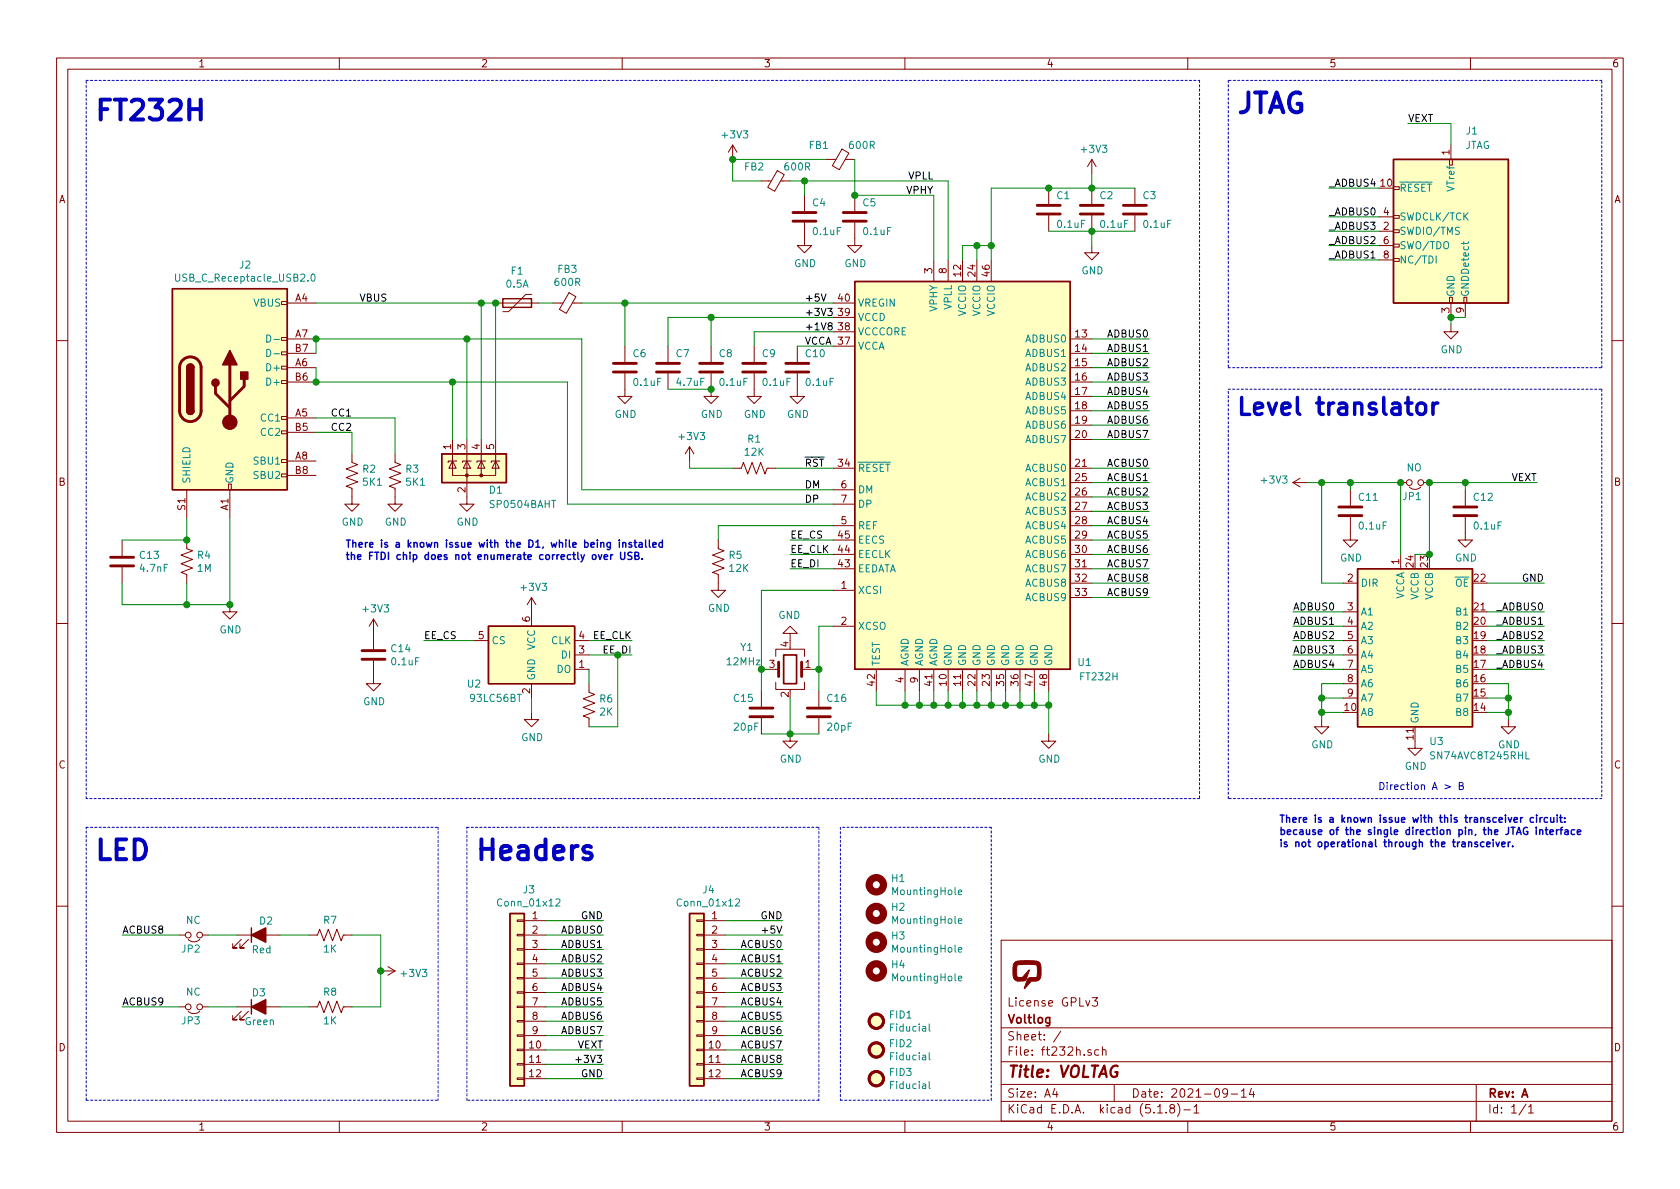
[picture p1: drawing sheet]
EESchema Schematic File Version 4
EELAYER 30 0
EELAYER END
$Descr A4 11693 8268
encoding utf-8
Sheet 1 1
Title "VOLTAG"
Date "2021-09-14"
Rev "A"
Comp "Voltlog"
Comment1 "License GPLv3"
Comment2 ""
Comment3 ""
Comment4 ""
$EndDescr
$Comp
L voltlog:USB_C_Receptacle_USB2.0 J2
U 1 1
P 1600 2700
F 0 "J2" H 1707 3567 50  0000 C CNN
F 1 "USB_C_Receptacle_USB2.0" H 1707 3476 50  0000 C CNN
F 2 "voltlog:TYPE-C-31-M-12" H 1750 2700 50  0001 C CNN
F 3 "https://www.usb.org/sites/default/files/documents/usb_type-c.zip" H 1750 2700 50  0001 C CNN
	1    1600 2700
	1    0    0    -1  
$EndComp
$Comp
L Device:Polyfuse F1
U 1 1
P 3600 2100
F 0 "F1" V 3375 2100 50  0000 C CNN
F 1 "0.5A" V 3466 2100 50  0000 C CNN
F 2 "Fuse:Fuse_0603_1608Metric" H 3650 1900 50  0001 L CNN
F 3 "~" H 3600 2100 50  0001 C CNN
	1    3600 2100
	0    1    1    0   
$EndComp
$Comp
L Device:R_US R2
U 1 1
P 2450 3300
F 0 "R2" H 2518 3346 50  0000 L CNN
F 1 "5K1" H 2518 3255 50  0000 L CNN
F 2 "Resistor_SMD:R_0603_1608Metric" V 2490 3290 50  0001 C CNN
F 3 "~" H 2450 3300 50  0001 C CNN
	1    2450 3300
	1    0    0    -1  
$EndComp
$Comp
L Device:R_US R3
U 1 1
P 2750 3300
F 0 "R3" H 2818 3346 50  0000 L CNN
F 1 "5K1" H 2818 3255 50  0000 L CNN
F 2 "Resistor_SMD:R_0603_1608Metric" V 2790 3290 50  0001 C CNN
F 3 "~" H 2750 3300 50  0001 C CNN
	1    2750 3300
	1    0    0    -1  
$EndComp
$Comp
L Device:R_US R4
U 1 1
P 1300 3900
F 0 "R4" H 1368 3946 50  0000 L CNN
F 1 "1M" H 1368 3855 50  0000 L CNN
F 2 "Resistor_SMD:R_1206_3216Metric" V 1340 3890 50  0001 C CNN
F 3 "~" H 1300 3900 50  0001 C CNN
	1    1300 3900
	1    0    0    -1  
$EndComp
$Comp
L Device:C C13
U 1 1
P 850 3900
F 0 "C13" H 965 3946 50  0000 L CNN
F 1 "4.7nF" H 965 3855 50  0000 L CNN
F 2 "Capacitor_SMD:C_1206_3216Metric" H 888 3750 50  0001 C CNN
F 3 "~" H 850 3900 50  0001 C CNN
	1    850  3900
	1    0    0    -1  
$EndComp
$Comp
L Power_Protection:SP0504BAHT D1
U 1 1
P 3250 3250
F 0 "D1" H 3400 3100 50  0000 L CNN
F 1 "SP0504BAHT" H 3400 3000 50  0000 L CNN
F 2 "Package_TO_SOT_SMD:SOT-23-5" H 3550 3200 50  0001 L CNN
F 3 "http://www.littelfuse.com/~/media/files/littelfuse/technical%20resources/documents/data%20sheets/sp05xxba.pdf" H 3375 3375 50  0001 C CNN
	1    3250 3250
	1    0    0    -1  
$EndComp
Wire Wire Line
	2450 3000 2450 3150
Wire Wire Line
	2200 2900 2750 2900
Wire Wire Line
	2750 2900 2750 3150
Wire Wire Line
	2200 2350 2200 2450
Wire Wire Line
	2200 2350 3250 2350
Connection ~ 2200 2350
Wire Wire Line
	2200 2550 2200 2650
Connection ~ 2200 2650
Wire Wire Line
	850  3750 1300 3750
Wire Wire Line
	1300 3750 1300 3600
Connection ~ 1300 3750
Wire Wire Line
	850  4050 850  4200
Wire Wire Line
	850  4200 1300 4200
Wire Wire Line
	1600 4200 1600 3600
Wire Wire Line
	1300 4050 1300 4200
Connection ~ 1300 4200
Wire Wire Line
	1300 4200 1600 4200
$Comp
L power:GND #PWR020
U 1 1
P 1600 4200
F 0 "#PWR020" H 1600 3950 50  0001 C CNN
F 1 "GND" H 1605 4027 50  0000 C CNN
F 2 "" H 1600 4200 50  0001 C CNN
F 3 "" H 1600 4200 50  0001 C CNN
	1    1600 4200
	1    0    0    -1  
$EndComp
Connection ~ 1600 4200
$Comp
L power:GND #PWR013
U 1 1
P 2450 3450
F 0 "#PWR013" H 2450 3200 50  0001 C CNN
F 1 "GND" H 2455 3277 50  0000 C CNN
F 2 "" H 2450 3450 50  0001 C CNN
F 3 "" H 2450 3450 50  0001 C CNN
	1    2450 3450
	1    0    0    -1  
$EndComp
$Comp
L power:GND #PWR014
U 1 1
P 2750 3450
F 0 "#PWR014" H 2750 3200 50  0001 C CNN
F 1 "GND" H 2755 3277 50  0000 C CNN
F 2 "" H 2750 3450 50  0001 C CNN
F 3 "" H 2750 3450 50  0001 C CNN
	1    2750 3450
	1    0    0    -1  
$EndComp
Text Label 5600 3400 0    50   ~ 0
DM
Text Label 5600 3500 0    50   ~ 0
DP
Text Label 2300 2900 0    50   ~ 0
CC1
Text Label 2300 3000 0    50   ~ 0
CC2
Wire Wire Line
	2200 3000 2450 3000
Text Label 2500 2100 0    50   ~ 0
VBUS
$Comp
L power:GND #PWR015
U 1 1
P 3250 3450
F 0 "#PWR015" H 3250 3200 50  0001 C CNN
F 1 "GND" H 3255 3277 50  0000 C CNN
F 2 "" H 3250 3450 50  0001 C CNN
F 3 "" H 3250 3450 50  0001 C CNN
	1    3250 3450
	1    0    0    -1  
$EndComp
Wire Wire Line
	3150 3050 3150 2650
Wire Wire Line
	3150 2650 2200 2650
Wire Wire Line
	3250 3050 3250 2350
Wire Wire Line
	3350 3050 3350 2100
Connection ~ 3350 2100
Wire Wire Line
	3350 2100 3450 2100
Wire Wire Line
	3450 3050 3450 2100
$Comp
L Memory_EEPROM:93LCxxBxxOT U2
U 1 1
P 3700 4550
F 0 "U2" H 3300 4350 50  0000 C CNN
F 1 "93LC56BT" H 3450 4250 50  0000 C CNN
F 2 "Package_TO_SOT_SMD:SOT-23-6" H 3700 4550 50  0001 C CNN
F 3 "http://ww1.microchip.com/downloads/en/DeviceDoc/20001749K.pdf" H 3700 4550 50  0001 C CNN
	1    3700 4550
	1    0    0    -1  
$EndComp
$Comp
L Device:R_US R6
U 1 1
P 4100 4900
F 0 "R6" H 4168 4946 50  0000 L CNN
F 1 "2K" H 4168 4855 50  0000 L CNN
F 2 "Resistor_SMD:R_0603_1608Metric" V 4140 4890 50  0001 C CNN
F 3 "~" H 4100 4900 50  0001 C CNN
	1    4100 4900
	1    0    0    -1  
$EndComp
Wire Wire Line
	4100 4650 4100 4750
Wire Wire Line
	4100 5050 4300 5050
Wire Wire Line
	5500 3950 5800 3950
$Comp
L power:GND #PWR024
U 1 1
P 3700 4950
F 0 "#PWR024" H 3700 4700 50  0001 C CNN
F 1 "GND" H 3705 4777 50  0000 C CNN
F 2 "" H 3700 4950 50  0001 C CNN
F 3 "" H 3700 4950 50  0001 C CNN
	1    3700 4950
	1    0    0    -1  
$EndComp
Wire Wire Line
	3700 4850 3700 4950
$Comp
L Device:R_US R5
U 1 1
P 5000 3900
F 0 "R5" H 5068 3946 50  0000 L CNN
F 1 "12K" H 5068 3855 50  0000 L CNN
F 2 "Resistor_SMD:R_0603_1608Metric" V 5040 3890 50  0001 C CNN
F 3 "~" H 5000 3900 50  0001 C CNN
	1    5000 3900
	1    0    0    -1  
$EndComp
$Comp
L Device:R_US R1
U 1 1
P 5250 3250
F 0 "R1" V 5045 3250 50  0000 C CNN
F 1 "12K" V 5136 3250 50  0000 C CNN
F 2 "Resistor_SMD:R_0603_1608Metric" V 5290 3240 50  0001 C CNN
F 3 "~" H 5250 3250 50  0001 C CNN
	1    5250 3250
	0    1    1    0   
$EndComp
Wire Wire Line
	4100 4450 4400 4450
Wire Wire Line
	4100 4550 4300 4550
Wire Wire Line
	4300 5050 4300 4550
Connection ~ 4300 4550
Wire Wire Line
	4300 4550 4400 4550
Wire Wire Line
	2950 4450 3300 4450
Text Label 4400 4450 2    50   ~ 0
EE_CLK
Text Label 4400 4550 2    50   ~ 0
EE_DI
Text Label 2950 4450 0    50   ~ 0
EE_CS
Wire Wire Line
	5500 3850 5800 3850
Wire Wire Line
	5500 3750 5800 3750
Text Label 5500 3750 0    50   ~ 0
EE_CS
Text Label 5500 3850 0    50   ~ 0
EE_CLK
Text Label 5500 3950 0    50   ~ 0
EE_DI
$Comp
L power:GND #PWR019
U 1 1
P 5000 4050
F 0 "#PWR019" H 5000 3800 50  0001 C CNN
F 1 "GND" H 5005 3877 50  0000 C CNN
F 2 "" H 5000 4050 50  0001 C CNN
F 3 "" H 5000 4050 50  0001 C CNN
	1    5000 4050
	1    0    0    -1  
$EndComp
$Comp
L Device:C C14
U 1 1
P 2600 4550
F 0 "C14" H 2715 4596 50  0000 L CNN
F 1 "0.1uF" H 2715 4505 50  0000 L CNN
F 2 "Capacitor_SMD:C_0603_1608Metric" H 2638 4400 50  0001 C CNN
F 3 "~" H 2600 4550 50  0001 C CNN
	1    2600 4550
	1    0    0    -1  
$EndComp
Wire Wire Line
	7300 4900 7300 4800
Wire Wire Line
	7200 4800 7200 4900
Connection ~ 7200 4900
Wire Wire Line
	7200 4900 7300 4900
Wire Wire Line
	7100 4800 7100 4900
Connection ~ 7100 4900
Wire Wire Line
	7100 4900 7200 4900
Wire Wire Line
	7000 4800 7000 4900
Connection ~ 7000 4900
Wire Wire Line
	7000 4900 7100 4900
Wire Wire Line
	6900 4800 6900 4900
Connection ~ 6900 4900
Wire Wire Line
	6900 4900 7000 4900
Wire Wire Line
	6800 4800 6800 4900
Connection ~ 6800 4900
Wire Wire Line
	6800 4900 6900 4900
Wire Wire Line
	6700 4800 6700 4900
Connection ~ 6700 4900
Wire Wire Line
	6700 4900 6800 4900
Wire Wire Line
	6600 4800 6600 4900
Connection ~ 6600 4900
Wire Wire Line
	6600 4900 6700 4900
Wire Wire Line
	6500 4800 6500 4900
Connection ~ 6500 4900
Wire Wire Line
	6500 4900 6600 4900
Wire Wire Line
	6400 4800 6400 4900
Connection ~ 6400 4900
Wire Wire Line
	6400 4900 6500 4900
Wire Wire Line
	6300 4800 6300 4900
Wire Wire Line
	6300 4900 6400 4900
$Comp
L power:GND #PWR027
U 1 1
P 7300 5100
F 0 "#PWR027" H 7300 4850 50  0001 C CNN
F 1 "GND" H 7305 4927 50  0000 C CNN
F 2 "" H 7300 5100 50  0001 C CNN
F 3 "" H 7300 5100 50  0001 C CNN
	1    7300 5100
	1    0    0    -1  
$EndComp
Wire Wire Line
	7300 4900 7300 5100
Connection ~ 7300 4900
Wire Wire Line
	5800 4350 5700 4350
$Comp
L power:GND #PWR023
U 1 1
P 5500 5100
F 0 "#PWR023" H 5500 4850 50  0001 C CNN
F 1 "GND" H 5505 4927 50  0000 C CNN
F 2 "" H 5500 5100 50  0001 C CNN
F 3 "" H 5500 5100 50  0001 C CNN
	1    5500 5100
	1    0    0    -1  
$EndComp
$Comp
L Device:LED_ALT D3
U 1 1
P 1800 7000
F 0 "D3" H 1750 7100 50  0000 L CNN
F 1 "Green" H 1700 6900 50  0000 L CNN
F 2 "LED_SMD:LED_0603_1608Metric" H 1800 7000 50  0001 C CNN
F 3 "~" H 1800 7000 50  0001 C CNN
	1    1800 7000
	1    0    0    -1  
$EndComp
$Comp
L Device:LED_ALT D2
U 1 1
P 1800 6500
F 0 "D2" H 1800 6600 50  0000 L CNN
F 1 "Red" H 1750 6400 50  0000 L CNN
F 2 "LED_SMD:LED_0603_1608Metric" H 1800 6500 50  0001 C CNN
F 3 "~" H 1800 6500 50  0001 C CNN
	1    1800 6500
	1    0    0    -1  
$EndComp
$Comp
L Device:R_US R8
U 1 1
P 2300 7000
F 0 "R8" V 2400 6950 50  0000 L CNN
F 1 "1K" V 2200 6950 50  0000 L CNN
F 2 "Resistor_SMD:R_0603_1608Metric" V 2340 6990 50  0001 C CNN
F 3 "~" H 2300 7000 50  0001 C CNN
	1    2300 7000
	0    -1   -1   0   
$EndComp
$Comp
L Device:R_US R7
U 1 1
P 2300 6500
F 0 "R7" V 2400 6450 50  0000 L CNN
F 1 "1K" V 2200 6450 50  0000 L CNN
F 2 "Resistor_SMD:R_0603_1608Metric" V 2340 6490 50  0001 C CNN
F 3 "~" H 2300 6500 50  0001 C CNN
	1    2300 6500
	0    -1   -1   0   
$EndComp
$Comp
L Connector:Conn_ARM_JTAG_SWD_10 J1
U 1 1
P 10100 1600
F 0 "J1" H 10000 2300 50  0000 R CNN
F 1 "JTAG" H 10000 2200 50  0000 R CNN
F 2 "voltlog:PinHeader_IDC_2x05_P1.27mm" H 10100 1600 50  0001 C CNN
F 3 "http://infocenter.arm.com/help/topic/com.arm.doc.ddi0314h/DDI0314H_coresight_components_trm.pdf" V 9750 350 50  0001 C CNN
	1    10100 1600
	-1   0    0    -1  
$EndComp
Wire Wire Line
	2200 2100 3350 2100
Connection ~ 3450 2100
$Comp
L Device:Ferrite_Bead_Small FB3
U 1 1
P 3950 2100
F 0 "FB3" V 3713 2100 50  0000 C CNN
F 1 "600R" V 3804 2100 50  0000 C CNN
F 2 "Inductor_SMD:L_0603_1608Metric" V 3880 2100 50  0001 C CNN
F 3 "~" H 3950 2100 50  0001 C CNN
	1    3950 2100
	0    1    1    0   
$EndComp
Wire Wire Line
	3750 2100 3850 2100
$Comp
L Device:Jumper_NC_Small JP3
U 1 1
P 1350 7000
F 0 "JP3" H 1300 7100 50  0000 L CNN
F 1 "NC" H 1300 6900 50  0000 L CNN
F 2 "Jumper:SolderJumper-2_P1.3mm_Open_TrianglePad1.0x1.5mm" H 1350 7000 50  0001 C CNN
F 3 "~" H 1350 7000 50  0001 C CNN
	1    1350 7000
	-1   0    0    1   
$EndComp
$Comp
L Device:Jumper_NC_Small JP2
U 1 1
P 1350 6500
F 0 "JP2" H 1300 6600 50  0000 L CNN
F 1 "NC" H 1300 6400 50  0000 L CNN
F 2 "Jumper:SolderJumper-2_P1.3mm_Open_TrianglePad1.0x1.5mm" H 1350 6500 50  0001 C CNN
F 3 "~" H 1350 6500 50  0001 C CNN
	1    1350 6500
	-1   0    0    1   
$EndComp
Wire Wire Line
	5000 3750 5000 3650
Wire Wire Line
	5000 3650 5800 3650
Wire Wire Line
	5800 4100 5300 4100
$Comp
L voltlog:FT232H U1
U 1 1
P 6700 3300
F 0 "U1" H 7550 2000 50  0000 C CNN
F 1 "FT232H" H 7650 1900 50  0000 C CNN
F 2 "Package_QFP:LQFP-48_7x7mm_P0.5mm" H 6700 3300 50  0001 C CNN
F 3 "https://www.ftdichip.com/Support/Documents/DataSheets/ICs/DS_FT232H.pdf" H 6700 3300 50  0001 C CNN
	1    6700 3300
	1    0    0    -1  
$EndComp
Wire Wire Line
	6100 4800 6100 4900
Wire Wire Line
	6100 4900 6300 4900
Connection ~ 6300 4900
Text Label 5600 3250 0    50   ~ 0
~RST
Wire Wire Line
	1450 6500 1650 6500
Wire Wire Line
	1950 6500 2150 6500
Wire Wire Line
	2150 7000 1950 7000
Wire Wire Line
	1650 7000 1450 7000
Wire Wire Line
	850  6500 1250 6500
Wire Wire Line
	850  7000 1250 7000
Wire Wire Line
	2450 6500 2650 6500
Wire Wire Line
	2650 6500 2650 6750
Wire Wire Line
	2650 7000 2450 7000
Wire Wire Line
	8000 2350 7600 2350
Wire Wire Line
	8000 2450 7600 2450
Wire Wire Line
	8000 2550 7600 2550
Wire Wire Line
	8000 2650 7600 2650
Wire Wire Line
	8000 2750 7600 2750
Wire Wire Line
	8000 2850 7600 2850
Wire Wire Line
	8000 2950 7600 2950
Wire Wire Line
	8000 3050 7600 3050
Wire Wire Line
	8000 3250 7600 3250
Wire Wire Line
	8000 3350 7600 3350
Wire Wire Line
	8000 3450 7600 3450
Wire Wire Line
	8000 3550 7600 3550
Wire Wire Line
	8000 3650 7600 3650
Wire Wire Line
	8000 3750 7600 3750
Wire Wire Line
	8000 3850 7600 3850
Wire Wire Line
	8000 3950 7600 3950
Wire Wire Line
	8000 4050 7600 4050
Wire Wire Line
	8000 4150 7600 4150
Text Label 8000 4150 2    50   ~ 0
ACBUS9
Text Label 8000 4050 2    50   ~ 0
ACBUS8
Text Label 8000 3950 2    50   ~ 0
ACBUS7
Text Label 8000 3850 2    50   ~ 0
ACBUS6
Text Label 8000 3750 2    50   ~ 0
ACBUS5
Text Label 8000 3650 2    50   ~ 0
ACBUS4
Text Label 8000 3550 2    50   ~ 0
ACBUS3
Text Label 8000 3450 2    50   ~ 0
ACBUS2
Text Label 8000 3350 2    50   ~ 0
ACBUS1
Text Label 8000 3250 2    50   ~ 0
ACBUS0
Text Label 8000 3050 2    50   ~ 0
ADBUS7
Text Label 8000 2950 2    50   ~ 0
ADBUS6
Text Label 8000 2850 2    50   ~ 0
ADBUS5
Text Label 8000 2750 2    50   ~ 0
ADBUS4
Text Label 8000 2650 2    50   ~ 0
ADBUS3
Text Label 8000 2550 2    50   ~ 0
ADBUS2
Text Label 8000 2450 2    50   ~ 0
ADBUS1
Text Label 8000 2350 2    50   ~ 0
ADBUS0
Text Label 850  6500 0    50   ~ 0
ACBUS8
Text Label 850  7000 0    50   ~ 0
ACBUS9
$Comp
L voltlog:VOLTLOG_LOGO V1
U 1 1
P 7150 6750
F 0 "V1" H 7150 6620 60  0001 C CNN
F 1 "VOLTLOG_LOGO" H 7150 6880 60  0001 C CNN
F 2 "voltlog:voltlog_mask_3mm" H 7150 6750 50  0001 C CNN
F 3 "" H 7150 6750 50  0001 C CNN
	1    7150 6750
	1    0    0    -1  
$EndComp
$Comp
L Mechanical:Fiducial FID1
U 1 1
P 6100 7100
F 0 "FID1" H 6185 7146 50  0000 L CNN
F 1 "Fiducial" H 6185 7055 50  0000 L CNN
F 2 "Fiducial:Fiducial_0.5mm_Mask1mm" H 6100 7100 50  0001 C CNN
F 3 "~" H 6100 7100 50  0001 C CNN
	1    6100 7100
	1    0    0    -1  
$EndComp
$Comp
L Mechanical:Fiducial FID2
U 1 1
P 6100 7300
F 0 "FID2" H 6185 7346 50  0000 L CNN
F 1 "Fiducial" H 6185 7255 50  0000 L CNN
F 2 "Fiducial:Fiducial_0.5mm_Mask1mm" H 6100 7300 50  0001 C CNN
F 3 "~" H 6100 7300 50  0001 C CNN
	1    6100 7300
	1    0    0    -1  
$EndComp
$Comp
L Mechanical:Fiducial FID3
U 1 1
P 6100 7500
F 0 "FID3" H 6185 7546 50  0000 L CNN
F 1 "Fiducial" H 6185 7455 50  0000 L CNN
F 2 "Fiducial:Fiducial_0.5mm_Mask1mm" H 6100 7500 50  0001 C CNN
F 3 "~" H 6100 7500 50  0001 C CNN
	1    6100 7500
	1    0    0    -1  
$EndComp
$Comp
L Mechanical:MountingHole H1
U 1 1
P 6100 6150
F 0 "H1" H 6200 6196 50  0000 L CNN
F 1 "MountingHole" H 6200 6105 50  0000 L CNN
F 2 "MountingHole:MountingHole_3.2mm_M3_DIN965_Pad" H 6100 6150 50  0001 C CNN
F 3 "~" H 6100 6150 50  0001 C CNN
	1    6100 6150
	1    0    0    -1  
$EndComp
$Comp
L Mechanical:MountingHole H2
U 1 1
P 6100 6350
F 0 "H2" H 6200 6396 50  0000 L CNN
F 1 "MountingHole" H 6200 6305 50  0000 L CNN
F 2 "MountingHole:MountingHole_3.2mm_M3_DIN965_Pad" H 6100 6350 50  0001 C CNN
F 3 "~" H 6100 6350 50  0001 C CNN
	1    6100 6350
	1    0    0    -1  
$EndComp
$Comp
L Mechanical:MountingHole H3
U 1 1
P 6100 6550
F 0 "H3" H 6200 6596 50  0000 L CNN
F 1 "MountingHole" H 6200 6505 50  0000 L CNN
F 2 "MountingHole:MountingHole_3.2mm_M3_DIN965_Pad" H 6100 6550 50  0001 C CNN
F 3 "~" H 6100 6550 50  0001 C CNN
	1    6100 6550
	1    0    0    -1  
$EndComp
$Comp
L Mechanical:MountingHole H4
U 1 1
P 6100 6750
F 0 "H4" H 6200 6796 50  0000 L CNN
F 1 "MountingHole" H 6200 6705 50  0000 L CNN
F 2 "MountingHole:MountingHole_3.2mm_M3_DIN965_Pad" H 6100 6750 50  0001 C CNN
F 3 "~" H 6100 6750 50  0001 C CNN
	1    6100 6750
	1    0    0    -1  
$EndComp
Connection ~ 3250 2350
Connection ~ 3150 2650
$Comp
L Device:C C1
U 1 1
P 7300 1450
F 0 "C1" H 7350 1550 50  0000 L CNN
F 1 "0.1uF" H 7350 1350 50  0000 L CNN
F 2 "Capacitor_SMD:C_0603_1608Metric" H 7338 1300 50  0001 C CNN
F 3 "~" H 7300 1450 50  0001 C CNN
	1    7300 1450
	1    0    0    -1  
$EndComp
$Comp
L Device:C C7
U 1 1
P 4650 2550
F 0 "C7" H 4700 2650 50  0000 L CNN
F 1 "4.7uF" H 4700 2450 50  0000 L CNN
F 2 "Capacitor_SMD:C_0603_1608Metric" H 4688 2400 50  0001 C CNN
F 3 "~" H 4650 2550 50  0001 C CNN
	1    4650 2550
	1    0    0    -1  
$EndComp
$Comp
L Device:C C10
U 1 1
P 5550 2550
F 0 "C10" H 5600 2650 50  0000 L CNN
F 1 "0.1uF" H 5600 2450 50  0000 L CNN
F 2 "Capacitor_SMD:C_0603_1608Metric" H 5588 2400 50  0001 C CNN
F 3 "~" H 5550 2550 50  0001 C CNN
	1    5550 2550
	1    0    0    -1  
$EndComp
$Comp
L power:GND #PWR010
U 1 1
P 5550 2700
F 0 "#PWR010" H 5550 2450 50  0001 C CNN
F 1 "GND" H 5555 2527 50  0000 C CNN
F 2 "" H 5550 2700 50  0001 C CNN
F 3 "" H 5550 2700 50  0001 C CNN
	1    5550 2700
	1    0    0    -1  
$EndComp
Wire Wire Line
	5800 2400 5550 2400
Text Label 5600 2400 0    50   ~ 0
VCCA
$Comp
L Device:C C9
U 1 1
P 5250 2550
F 0 "C9" H 5300 2650 50  0000 L CNN
F 1 "0.1uF" H 5300 2450 50  0000 L CNN
F 2 "Capacitor_SMD:C_0603_1608Metric" H 5288 2400 50  0001 C CNN
F 3 "~" H 5250 2550 50  0001 C CNN
	1    5250 2550
	1    0    0    -1  
$EndComp
Wire Wire Line
	5250 2400 5250 2300
Wire Wire Line
	5250 2300 5800 2300
$Comp
L power:GND #PWR09
U 1 1
P 5250 2700
F 0 "#PWR09" H 5250 2450 50  0001 C CNN
F 1 "GND" H 5255 2527 50  0000 C CNN
F 2 "" H 5250 2700 50  0001 C CNN
F 3 "" H 5250 2700 50  0001 C CNN
	1    5250 2700
	1    0    0    -1  
$EndComp
$Comp
L Device:C C2
U 1 1
P 7600 1450
F 0 "C2" H 7650 1550 50  0000 L CNN
F 1 "0.1uF" H 7650 1350 50  0000 L CNN
F 2 "Capacitor_SMD:C_0603_1608Metric" H 7638 1300 50  0001 C CNN
F 3 "~" H 7600 1450 50  0001 C CNN
	1    7600 1450
	1    0    0    -1  
$EndComp
$Comp
L Device:C C3
U 1 1
P 7900 1450
F 0 "C3" H 7950 1550 50  0000 L CNN
F 1 "0.1uF" H 7950 1350 50  0000 L CNN
F 2 "Capacitor_SMD:C_0603_1608Metric" H 7938 1300 50  0001 C CNN
F 3 "~" H 7900 1450 50  0001 C CNN
	1    7900 1450
	1    0    0    -1  
$EndComp
Wire Wire Line
	7300 1300 7600 1300
Wire Wire Line
	7900 1300 7600 1300
Connection ~ 7600 1300
Wire Wire Line
	7300 1600 7600 1600
Wire Wire Line
	7900 1600 7600 1600
Connection ~ 7600 1600
Text Label 5600 2100 0    50   ~ 0
+5V
$Comp
L Device:C C6
U 1 1
P 4350 2550
F 0 "C6" H 4400 2650 50  0000 L CNN
F 1 "0.1uF" H 4400 2450 50  0000 L CNN
F 2 "Capacitor_SMD:C_0603_1608Metric" H 4388 2400 50  0001 C CNN
F 3 "~" H 4350 2550 50  0001 C CNN
	1    4350 2550
	1    0    0    -1  
$EndComp
Wire Wire Line
	4350 2400 4350 2100
Connection ~ 4350 2100
Wire Wire Line
	4350 2100 5800 2100
$Comp
L power:GND #PWR07
U 1 1
P 4350 2700
F 0 "#PWR07" H 4350 2450 50  0001 C CNN
F 1 "GND" H 4355 2527 50  0000 C CNN
F 2 "" H 4350 2700 50  0001 C CNN
F 3 "" H 4350 2700 50  0001 C CNN
	1    4350 2700
	1    0    0    -1  
$EndComp
$Comp
L Device:C C8
U 1 1
P 4950 2550
F 0 "C8" H 5000 2650 50  0000 L CNN
F 1 "0.1uF" H 5000 2450 50  0000 L CNN
F 2 "Capacitor_SMD:C_0603_1608Metric" H 4988 2400 50  0001 C CNN
F 3 "~" H 4950 2550 50  0001 C CNN
	1    4950 2550
	1    0    0    -1  
$EndComp
Wire Wire Line
	5800 2200 4950 2200
Wire Wire Line
	4950 2200 4950 2400
Wire Wire Line
	4650 2700 4950 2700
$Comp
L power:GND #PWR08
U 1 1
P 4950 2700
F 0 "#PWR08" H 4950 2450 50  0001 C CNN
F 1 "GND" H 4955 2527 50  0000 C CNN
F 2 "" H 4950 2700 50  0001 C CNN
F 3 "" H 4950 2700 50  0001 C CNN
	1    4950 2700
	1    0    0    -1  
$EndComp
Connection ~ 4950 2700
Wire Wire Line
	4650 2400 4650 2200
Wire Wire Line
	4650 2200 4950 2200
Connection ~ 4950 2200
$Comp
L power:+3V3 #PWR011
U 1 1
P 4800 3200
F 0 "#PWR011" H 4800 3050 50  0001 C CNN
F 1 "+3V3" H 4815 3373 50  0000 C CNN
F 2 "" H 4800 3200 50  0001 C CNN
F 3 "" H 4800 3200 50  0001 C CNN
	1    4800 3200
	1    0    0    -1  
$EndComp
Text Label 5600 2200 0    50   ~ 0
+3V3
Wire Wire Line
	5400 3250 5800 3250
Wire Wire Line
	5100 3250 4800 3250
Wire Wire Line
	4800 3250 4800 3200
Wire Wire Line
	6700 1800 6700 1700
Wire Wire Line
	6700 1700 6800 1700
Wire Wire Line
	6900 1700 6900 1800
Wire Wire Line
	6800 1800 6800 1700
Connection ~ 6800 1700
Wire Wire Line
	6800 1700 6900 1700
Wire Wire Line
	6900 1700 6900 1300
Wire Wire Line
	6900 1300 7300 1300
Connection ~ 6900 1700
Connection ~ 7300 1300
$Comp
L power:GND #PWR05
U 1 1
P 7600 1700
F 0 "#PWR05" H 7600 1450 50  0001 C CNN
F 1 "GND" H 7605 1527 50  0000 C CNN
F 2 "" H 7600 1700 50  0001 C CNN
F 3 "" H 7600 1700 50  0001 C CNN
	1    7600 1700
	1    0    0    -1  
$EndComp
Wire Wire Line
	7600 1600 7600 1700
$Comp
L power:+3V3 #PWR02
U 1 1
P 7600 1200
F 0 "#PWR02" H 7600 1050 50  0001 C CNN
F 1 "+3V3" H 7615 1373 50  0000 C CNN
F 2 "" H 7600 1200 50  0001 C CNN
F 3 "" H 7600 1200 50  0001 C CNN
	1    7600 1200
	1    0    0    -1  
$EndComp
Wire Wire Line
	7600 1300 7600 1200
Text Label 5600 2300 0    50   ~ 0
+1V8
$Comp
L Device:Ferrite_Bead_Small FB1
U 1 1
P 5850 1100
F 0 "FB1" V 5750 950 50  0000 C CNN
F 1 "600R" V 5750 1250 50  0000 C CNN
F 2 "Inductor_SMD:L_0603_1608Metric" V 5780 1100 50  0001 C CNN
F 3 "~" H 5850 1100 50  0001 C CNN
	1    5850 1100
	0    1    1    0   
$EndComp
$Comp
L Device:Ferrite_Bead_Small FB2
U 1 1
P 5400 1250
F 0 "FB2" V 5300 1100 50  0000 C CNN
F 1 "600R" V 5300 1400 50  0000 C CNN
F 2 "Inductor_SMD:L_0603_1608Metric" V 5330 1250 50  0001 C CNN
F 3 "~" H 5400 1250 50  0001 C CNN
	1    5400 1250
	0    1    1    0   
$EndComp
$Comp
L Device:C C4
U 1 1
P 5600 1500
F 0 "C4" H 5650 1600 50  0000 L CNN
F 1 "0.1uF" H 5650 1400 50  0000 L CNN
F 2 "Capacitor_SMD:C_0603_1608Metric" H 5638 1350 50  0001 C CNN
F 3 "~" H 5600 1500 50  0001 C CNN
	1    5600 1500
	1    0    0    -1  
$EndComp
$Comp
L Device:C C5
U 1 1
P 5950 1500
F 0 "C5" H 6000 1600 50  0000 L CNN
F 1 "0.1uF" H 6000 1400 50  0000 L CNN
F 2 "Capacitor_SMD:C_0603_1608Metric" H 5988 1350 50  0001 C CNN
F 3 "~" H 5950 1500 50  0001 C CNN
	1    5950 1500
	1    0    0    -1  
$EndComp
$Comp
L power:GND #PWR03
U 1 1
P 5600 1650
F 0 "#PWR03" H 5600 1400 50  0001 C CNN
F 1 "GND" H 5605 1477 50  0000 C CNN
F 2 "" H 5600 1650 50  0001 C CNN
F 3 "" H 5600 1650 50  0001 C CNN
	1    5600 1650
	1    0    0    -1  
$EndComp
$Comp
L power:GND #PWR04
U 1 1
P 5950 1650
F 0 "#PWR04" H 5950 1400 50  0001 C CNN
F 1 "GND" H 5955 1477 50  0000 C CNN
F 2 "" H 5950 1650 50  0001 C CNN
F 3 "" H 5950 1650 50  0001 C CNN
	1    5950 1650
	1    0    0    -1  
$EndComp
Wire Wire Line
	6500 1800 6500 1350
Wire Wire Line
	6500 1350 5950 1350
Wire Wire Line
	5600 1350 5600 1250
Wire Wire Line
	5600 1250 6600 1250
Wire Wire Line
	6600 1250 6600 1800
Text Label 6500 1350 2    50   ~ 0
VPHY
Text Label 6500 1250 2    50   ~ 0
VPLL
Wire Wire Line
	5950 1100 5950 1350
Connection ~ 5950 1350
Wire Wire Line
	5500 1250 5600 1250
Connection ~ 5600 1250
Wire Wire Line
	5750 1100 5100 1100
Wire Wire Line
	5100 1100 5100 1250
Wire Wire Line
	5100 1250 5300 1250
$Comp
L power:+3V3 #PWR01
U 1 1
P 5100 1100
F 0 "#PWR01" H 5100 950 50  0001 C CNN
F 1 "+3V3" H 5115 1273 50  0000 C CNN
F 2 "" H 5100 1100 50  0001 C CNN
F 3 "" H 5100 1100 50  0001 C CNN
	1    5100 1100
	1    0    0    -1  
$EndComp
Connection ~ 5100 1100
$Comp
L power:GND #PWR022
U 1 1
P 2600 4700
F 0 "#PWR022" H 2600 4450 50  0001 C CNN
F 1 "GND" H 2605 4527 50  0000 C CNN
F 2 "" H 2600 4700 50  0001 C CNN
F 3 "" H 2600 4700 50  0001 C CNN
	1    2600 4700
	1    0    0    -1  
$EndComp
$Comp
L power:+3V3 #PWR021
U 1 1
P 2600 4400
F 0 "#PWR021" H 2600 4250 50  0001 C CNN
F 1 "+3V3" H 2615 4573 50  0000 C CNN
F 2 "" H 2600 4400 50  0001 C CNN
F 3 "" H 2600 4400 50  0001 C CNN
	1    2600 4400
	1    0    0    -1  
$EndComp
$Comp
L power:+3V3 #PWR018
U 1 1
P 3700 4250
F 0 "#PWR018" H 3700 4100 50  0001 C CNN
F 1 "+3V3" H 3715 4423 50  0000 C CNN
F 2 "" H 3700 4250 50  0001 C CNN
F 3 "" H 3700 4250 50  0001 C CNN
	1    3700 4250
	1    0    0    -1  
$EndComp
Wire Wire Line
	5450 6600 5050 6600
Wire Wire Line
	5450 6700 5050 6700
Wire Wire Line
	5450 6800 5050 6800
Wire Wire Line
	5450 6900 5050 6900
Wire Wire Line
	5450 7000 5050 7000
Wire Wire Line
	5450 7100 5050 7100
Wire Wire Line
	5450 7200 5050 7200
Wire Wire Line
	5450 7300 5050 7300
Wire Wire Line
	5450 7400 5050 7400
Wire Wire Line
	5450 7500 5050 7500
Text Label 5450 7500 2    50   ~ 0
ACBUS9
Text Label 5450 7400 2    50   ~ 0
ACBUS8
Text Label 5450 7300 2    50   ~ 0
ACBUS7
Text Label 5450 7200 2    50   ~ 0
ACBUS6
Text Label 5450 7100 2    50   ~ 0
ACBUS5
Text Label 5450 7000 2    50   ~ 0
ACBUS4
Text Label 5450 6900 2    50   ~ 0
ACBUS3
Text Label 5450 6800 2    50   ~ 0
ACBUS2
Text Label 5450 6700 2    50   ~ 0
ACBUS1
Text Label 5450 6600 2    50   ~ 0
ACBUS0
Wire Wire Line
	4200 7300 3800 7300
Wire Wire Line
	4200 7400 3800 7400
Wire Wire Line
	4200 7500 3800 7500
Text Label 4200 7500 2    50   ~ 0
GND
Text Label 4200 7400 2    50   ~ 0
+3V3
$Comp
L power:GND #PWR06
U 1 1
P 10100 2250
F 0 "#PWR06" H 10100 2000 50  0001 C CNN
F 1 "GND" H 10105 2077 50  0000 C CNN
F 2 "" H 10100 2250 50  0001 C CNN
F 3 "" H 10100 2250 50  0001 C CNN
	1    10100 2250
	1    0    0    -1  
$EndComp
Wire Wire Line
	10200 2200 10100 2200
Wire Wire Line
	10100 2250 10100 2200
Connection ~ 10100 2200
$Comp
L power:+3V3 #PWR029
U 1 1
P 2650 6750
F 0 "#PWR029" H 2650 6600 50  0001 C CNN
F 1 "+3V3" V 2665 6878 50  0000 L CNN
F 2 "" H 2650 6750 50  0001 C CNN
F 3 "" H 2650 6750 50  0001 C CNN
	1    2650 6750
	0    1    1    0   
$EndComp
Connection ~ 2650 6750
Wire Wire Line
	2650 6750 2650 7000
Wire Wire Line
	9250 1500 9600 1500
Text Label 9250 1500 0    50   ~ 0
_ADBUS0
Wire Wire Line
	4200 6500 3800 6500
Wire Wire Line
	4200 6600 3800 6600
Wire Wire Line
	4200 6700 3800 6700
Wire Wire Line
	4200 6800 3800 6800
Wire Wire Line
	4200 6900 3800 6900
Wire Wire Line
	4200 7000 3800 7000
Wire Wire Line
	4200 7100 3800 7100
Wire Wire Line
	4200 7200 3800 7200
Text Label 4200 7200 2    50   ~ 0
ADBUS7
Text Label 4200 7100 2    50   ~ 0
ADBUS6
Text Label 4200 7000 2    50   ~ 0
ADBUS5
Text Label 4200 6900 2    50   ~ 0
ADBUS4
Text Label 4200 6800 2    50   ~ 0
ADBUS3
Text Label 4200 6700 2    50   ~ 0
ADBUS2
Text Label 4200 6600 2    50   ~ 0
ADBUS1
Text Label 4200 6500 2    50   ~ 0
ADBUS0
Wire Wire Line
	9250 1600 9600 1600
Wire Wire Line
	9250 1700 9600 1700
Text Label 9250 1600 0    50   ~ 0
_ADBUS3
Text Label 9250 1700 0    50   ~ 0
_ADBUS2
Wire Wire Line
	9250 1800 9600 1800
Text Label 9250 1800 0    50   ~ 0
_ADBUS1
Wire Wire Line
	9250 1300 9600 1300
Text Label 9250 1300 0    50   ~ 0
_ADBUS4
Wire Wire Line
	10100 850  10100 1000
Wire Notes Line
	8350 550  8350 5550
Wire Notes Line
	8350 5550 600  5550
Wire Notes Line
	600  5550 600  550 
Wire Notes Line
	600  550  8350 550 
Text Notes 650  850  0    138  ~ 28
FT232H
Wire Notes Line
	8550 550  8550 2550
Wire Notes Line
	8550 2550 11150 2550
Wire Notes Line
	11150 2550 11150 550 
Wire Notes Line
	11150 550  8550 550 
Text Notes 8600 800  0    138  ~ 28
JTAG
Wire Notes Line
	3250 5750 5700 5750
Wire Notes Line
	5700 5750 5700 7650
Wire Notes Line
	5700 7650 3250 7650
Wire Notes Line
	3250 7650 3250 5750
Text Notes 3300 6000 0    138  ~ 28
Headers
Wire Notes Line
	600  5750 3050 5750
Wire Notes Line
	3050 5750 3050 7650
Wire Notes Line
	600  7650 600  5750
Wire Notes Line
	600  7650 3050 7650
Text Notes 650  6000 0    138  ~ 28
LED
Wire Wire Line
	9000 4250 9350 4250
Wire Wire Line
	9000 4350 9350 4350
Wire Wire Line
	9000 4450 9350 4450
Wire Wire Line
	9000 4550 9350 4550
Wire Wire Line
	9000 4650 9350 4650
Wire Wire Line
	10350 4250 10750 4250
Wire Wire Line
	10350 4350 10750 4350
Wire Wire Line
	10350 4450 10750 4450
Wire Wire Line
	10350 4550 10750 4550
Wire Wire Line
	10350 4650 10750 4650
Text Label 9000 4250 0    50   ~ 0
ADBUS0
Text Label 9000 4350 0    50   ~ 0
ADBUS1
Text Label 9000 4450 0    50   ~ 0
ADBUS2
Text Label 9000 4550 0    50   ~ 0
ADBUS3
Text Label 9000 4650 0    50   ~ 0
ADBUS4
Text Label 10750 4250 2    50   ~ 0
_ADBUS0
Text Label 10750 4350 2    50   ~ 0
_ADBUS1
Text Label 10750 4450 2    50   ~ 0
_ADBUS2
Text Label 10750 4550 2    50   ~ 0
_ADBUS3
Text Label 10750 4650 2    50   ~ 0
_ADBUS4
$Comp
L power:GND #PWR028
U 1 1
P 9850 5150
F 0 "#PWR028" H 9850 4900 50  0001 C CNN
F 1 "GND" H 9855 4977 50  0000 C CNN
F 2 "" H 9850 5150 50  0001 C CNN
F 3 "" H 9850 5150 50  0001 C CNN
	1    9850 5150
	1    0    0    -1  
$EndComp
Wire Wire Line
	4050 2100 4350 2100
Wire Wire Line
	5800 3400 4050 3400
Wire Wire Line
	4050 3400 4050 2350
Wire Wire Line
	3250 2350 4050 2350
Wire Wire Line
	5800 3500 3950 3500
Wire Wire Line
	3950 3500 3950 2650
Wire Wire Line
	3150 2650 3950 2650
$Comp
L power:+3V3 #PWR012
U 1 1
P 9100 3350
F 0 "#PWR012" H 9100 3200 50  0001 C CNN
F 1 "+3V3" V 9115 3478 50  0000 L CNN
F 2 "" H 9100 3350 50  0001 C CNN
F 3 "" H 9100 3350 50  0001 C CNN
	1    9100 3350
	0    -1   -1   0   
$EndComp
Wire Wire Line
	9750 3850 9750 3350
Wire Wire Line
	9750 3350 9400 3350
$Comp
L Device:C C11
U 1 1
P 9400 3550
F 0 "C11" H 9450 3650 50  0000 L CNN
F 1 "0.1uF" H 9450 3450 50  0000 L CNN
F 2 "Capacitor_SMD:C_0603_1608Metric" H 9438 3400 50  0001 C CNN
F 3 "~" H 9400 3550 50  0001 C CNN
	1    9400 3550
	1    0    0    -1  
$EndComp
Wire Wire Line
	9400 3400 9400 3350
Connection ~ 9400 3350
Wire Wire Line
	9400 3350 9200 3350
$Comp
L Device:C C12
U 1 1
P 10200 3550
F 0 "C12" H 10250 3650 50  0000 L CNN
F 1 "0.1uF" H 10250 3450 50  0000 L CNN
F 2 "Capacitor_SMD:C_0603_1608Metric" H 10238 3400 50  0001 C CNN
F 3 "~" H 10200 3550 50  0001 C CNN
	1    10200 3550
	1    0    0    -1  
$EndComp
Wire Wire Line
	9850 3850 9950 3850
Wire Wire Line
	9950 3850 9950 3350
Wire Wire Line
	9950 3350 10200 3350
Wire Wire Line
	10200 3400 10200 3350
Connection ~ 10200 3350
Wire Wire Line
	10200 3350 10700 3350
$Comp
L power:GND #PWR016
U 1 1
P 9400 3700
F 0 "#PWR016" H 9400 3450 50  0001 C CNN
F 1 "GND" H 9405 3527 50  0000 C CNN
F 2 "" H 9400 3700 50  0001 C CNN
F 3 "" H 9400 3700 50  0001 C CNN
	1    9400 3700
	1    0    0    -1  
$EndComp
$Comp
L power:GND #PWR017
U 1 1
P 10200 3700
F 0 "#PWR017" H 10200 3450 50  0001 C CNN
F 1 "GND" H 10205 3527 50  0000 C CNN
F 2 "" H 10200 3700 50  0001 C CNN
F 3 "" H 10200 3700 50  0001 C CNN
	1    10200 3700
	1    0    0    -1  
$EndComp
Text Label 10700 3350 2    50   ~ 0
VEXT
Wire Wire Line
	9800 850  10100 850 
Text Label 9800 850  0    50   ~ 0
VEXT
$Comp
L Device:Jumper_NC_Small JP1
U 1 1
P 9850 3350
F 0 "JP1" H 9800 3450 50  0000 L CNN
F 1 "NO" H 9800 3250 50  0000 L CNN
F 2 "Connector_PinHeader_2.54mm:PinHeader_1x02_P2.54mm_Vertical" H 9850 3350 50  0001 C CNN
F 3 "~" H 9850 3350 50  0001 C CNN
	1    9850 3350
	-1   0    0    1   
$EndComp
Wire Notes Line
	8550 2700 11150 2700
Wire Notes Line
	11150 2700 11150 5550
Wire Notes Line
	11150 5550 8550 5550
Wire Notes Line
	8550 5550 8550 2700
Connection ~ 9950 3350
Connection ~ 9750 3350
Text Notes 8600 2900 0    118  ~ 24
Level translator
Wire Notes Line
	5850 7650 6900 7650
Wire Notes Line
	6900 7650 6900 5750
Wire Notes Line
	6900 5750 5850 5750
Wire Notes Line
	5850 5750 5850 7650
Wire Wire Line
	9350 4050 9200 4050
Wire Wire Line
	9200 4050 9200 3350
Connection ~ 9200 3350
Wire Wire Line
	9200 3350 9100 3350
Wire Wire Line
	10350 4750 10500 4750
Wire Wire Line
	10500 4750 10500 4850
Wire Wire Line
	10350 4950 10500 4950
Connection ~ 10500 4950
Wire Wire Line
	10500 4950 10500 5000
Wire Wire Line
	10350 4850 10500 4850
Connection ~ 10500 4850
Wire Wire Line
	10500 4850 10500 4950
Wire Wire Line
	9350 4750 9200 4750
Wire Wire Line
	9200 4750 9200 4850
Wire Wire Line
	9350 4950 9200 4950
Connection ~ 9200 4950
Wire Wire Line
	9200 4950 9200 5000
Wire Wire Line
	9350 4850 9200 4850
Connection ~ 9200 4850
Wire Wire Line
	9200 4850 9200 4950
$Comp
L power:GND #PWR025
U 1 1
P 9200 5000
F 0 "#PWR025" H 9200 4750 50  0001 C CNN
F 1 "GND" H 9205 4827 50  0000 C CNN
F 2 "" H 9200 5000 50  0001 C CNN
F 3 "" H 9200 5000 50  0001 C CNN
	1    9200 5000
	1    0    0    -1  
$EndComp
$Comp
L power:GND #PWR026
U 1 1
P 10500 5000
F 0 "#PWR026" H 10500 4750 50  0001 C CNN
F 1 "GND" H 10505 4827 50  0000 C CNN
F 2 "" H 10500 5000 50  0001 C CNN
F 3 "" H 10500 5000 50  0001 C CNN
	1    10500 5000
	1    0    0    -1  
$EndComp
Wire Wire Line
	10350 4050 10750 4050
Text Label 10750 4050 2    50   ~ 0
GND
Text Notes 10200 5500 2    50   ~ 0
Direction A > B
$Comp
L Device:C C15
U 1 1
P 5300 4950
F 0 "C15" H 5100 5050 50  0000 L CNN
F 1 "20pF" H 5100 4850 50  0000 L CNN
F 2 "Capacitor_SMD:C_0603_1608Metric" H 5338 4800 50  0001 C CNN
F 3 "~" H 5300 4950 50  0001 C CNN
	1    5300 4950
	1    0    0    -1  
$EndComp
$Comp
L Device:C C16
U 1 1
P 5700 4950
F 0 "C16" H 5750 5050 50  0000 L CNN
F 1 "20pF" H 5750 4850 50  0000 L CNN
F 2 "Capacitor_SMD:C_0603_1608Metric" H 5738 4800 50  0001 C CNN
F 3 "~" H 5700 4950 50  0001 C CNN
	1    5700 4950
	1    0    0    -1  
$EndComp
$Comp
L Device:Crystal_GND24 Y1
U 1 1
P 5500 4650
F 0 "Y1" H 5850 4500 50  0000 R CNN
F 1 "12MHz" H 5950 4600 50  0000 R CNN
F 2 "Crystal:Crystal_SMD_3225-4Pin_3.2x2.5mm" H 5500 4650 50  0001 C CNN
F 3 "~" H 5500 4650 50  0001 C CNN
	1    5500 4650
	-1   0    0    1   
$EndComp
Wire Wire Line
	5700 4350 5700 4650
Wire Wire Line
	5700 4650 5650 4650
Wire Wire Line
	5350 4650 5300 4650
Wire Wire Line
	5300 4100 5300 4650
Wire Wire Line
	5300 4800 5300 4650
Connection ~ 5300 4650
Wire Wire Line
	5700 4800 5700 4650
Connection ~ 5700 4650
Wire Wire Line
	5500 4850 5500 5100
Wire Wire Line
	5500 5100 5300 5100
Wire Wire Line
	5500 5100 5700 5100
Connection ~ 5500 5100
$Comp
L power:GND #PWR0101
U 1 1
P 5500 4450
F 0 "#PWR0101" H 5500 4200 50  0001 C CNN
F 1 "GND" H 5505 4277 50  0000 C CNN
F 2 "" H 5500 4450 50  0001 C CNN
F 3 "" H 5500 4450 50  0001 C CNN
	1    5500 4450
	-1   0    0    1   
$EndComp
$Comp
L voltlog:SN74AVC8T245RHL U3
U 1 1
P 9850 4450
F 0 "U3" H 10000 3750 50  0000 C CNN
F 1 "SN74AVC8T245RHL" H 10300 3650 50  0000 C CNN
F 2 "voltlog:Texas_PVQFN-N24" H 10750 3800 50  0001 C CNN
F 3 "https://www.ti.com/lit/ds/symlink/sn74avc8t245.pdf" H 9800 4200 50  0001 C CNN
	1    9850 4450
	1    0    0    -1  
$EndComp
Connection ~ 9950 3850
$Comp
L Connector_Generic:Conn_01x12 J3
U 1 1
P 3600 6900
F 0 "J3" H 3518 7617 50  0000 C CNN
F 1 "Conn_01x12" H 3518 7526 50  0000 C CNN
F 2 "Connector_PinHeader_2.54mm:PinHeader_1x12_P2.54mm_Vertical" H 3600 6900 50  0001 C CNN
F 3 "~" H 3600 6900 50  0001 C CNN
	1    3600 6900
	-1   0    0    -1  
$EndComp
$Comp
L Connector_Generic:Conn_01x12 J4
U 1 1
P 4850 6900
F 0 "J4" H 4768 7617 50  0000 C CNN
F 1 "Conn_01x12" H 4768 7526 50  0000 C CNN
F 2 "Connector_PinHeader_2.54mm:PinHeader_1x12_P2.54mm_Vertical" H 4850 6900 50  0001 C CNN
F 3 "~" H 4850 6900 50  0001 C CNN
	1    4850 6900
	-1   0    0    -1  
$EndComp
Text Label 4200 7300 2    50   ~ 0
VEXT
Wire Wire Line
	4200 6400 3800 6400
Text Label 4200 6400 2    50   ~ 0
GND
Wire Wire Line
	5450 6400 5050 6400
Text Label 5450 6500 2    50   ~ 0
+5V
Text Label 5450 6400 2    50   ~ 0
GND
Wire Wire Line
	5450 6500 5050 6500
Text Notes 8900 5900 0    50   ~ 10
There is a known issue with this transceiver circuit:\nbecause of the single direction pin, the JTAG interface\nis not operational through the transceiver.
Text Notes 2400 3900 0    50   ~ 10
There is a known issue with the D1, while being installed\nthe FTDI chip does not enumerate correctly over USB.
$EndSCHEMATC
